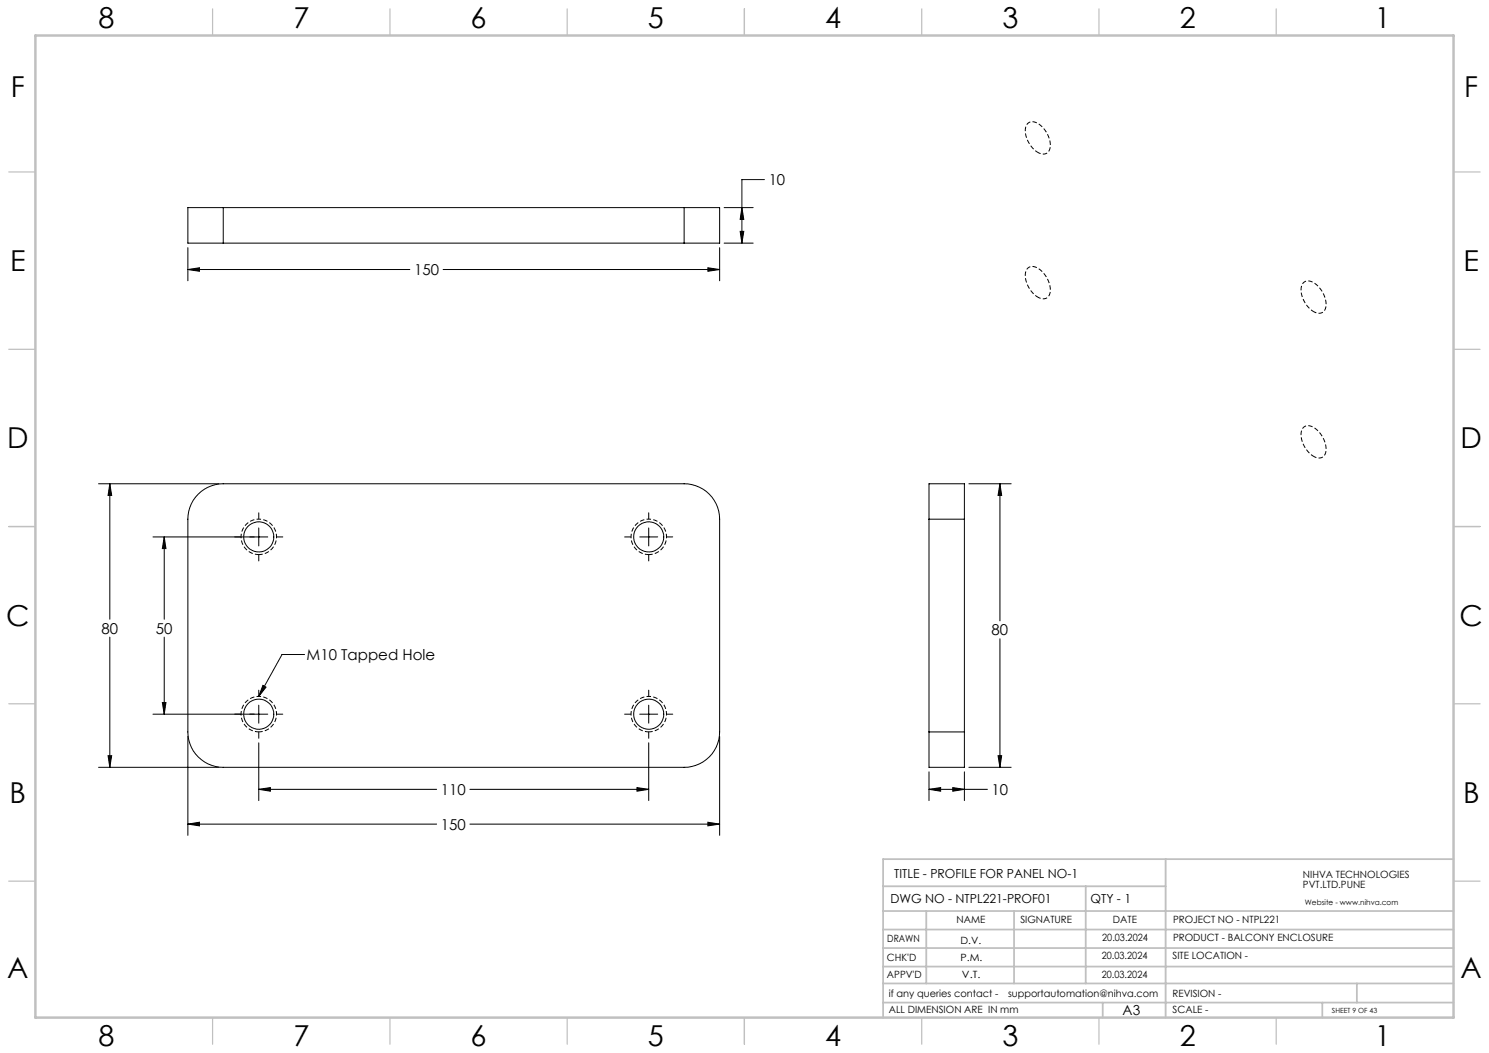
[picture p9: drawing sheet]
<svg xmlns="http://www.w3.org/2000/svg" width="420mm" height="297mm" viewBox="0 0 420 297" stroke-linecap="round" stroke-linejoin="round" font-family="sans-serif">
<g fill="none" stroke="#000" stroke-width=".28">
<path d="M63 58.6h-10v10h10M63 58.6h130M63 58.6v10M193 58.6h10v10h-10M193 58.6v10M204.3 58.6h8.1M209.3 58.6l.5 3.3h-1zM215.6 50.7h-6.3v17.9M53 76l3.3-.5v1zM53 69.8v9.4M53 76h62.6M63 68.6h130"/>
<path d="M125 76h78M199.7 75.5l3.3 .5-3.3 .5zM203 69.8v9.4M204.3 68.6h8.1M208.8 65.3h1l-.5 3.3zM27.8 136.5h33.9M31 136.5l.5 3.2h-1zM31 136.5v38.2M55.9 139.4a9.9 9.9 0 0 1 7.1-2.9h130a10 10 0 0 1 10 9.9v60a10 10 0 0 1-10 10h-130a10 10 0 0 1-10-10v-60a9.9 9.9 0 0 1 2.9-7zM273.3 136.5h11.9M282 136.5l.5 3.2h-1zM282 136.5v38.6"/>
<path d="M43.1 151.4h32.4M46.3 151.4l.5 3.3h-1zM46.3 151.4v23.3M73 144.6v1.8M73 148.9v5.1M73 156.5v1.7M78.1 151.4h1.7M176.2 151.4h1.7M180.4 151.4h5.1M183 144.6v1.8M183 148.9v5.1M183 156.5v1.7"/>
<path d="M188.1 151.4h1.7M262 146.4v-9.9h10v9.9M262 146.4v60M262 146.4h10M272 146.4v60M31 179.7v36.7M46.3 179.7v21.7M45.8 198.2h1l-.5 3.2zM73 194.7v1.7M73 198.9v5.1M74.2 193.3l.8 .5-2 2.6zM85.9 184.6h-6.3l-6.6 11.8"/>
<path d="M183 194.7v1.7M183 198.9v5.1M282 180.2v36.2M27.8 216.4h33.9M30.5 213.1h1l-.5 3.3zM43.1 201.4h32.4M53 207.7v27.9M73 209.5v16.3M73 206.5v1.7M78.1 201.4h1.7M176.2 201.4h1.7M180.4 201.4h5.1"/>
<path d="M183 209.5v16.3M183 206.5v1.7M188.1 201.4h1.7M203 207.7v27.9M262 217.7v8.1M262 206.4v10h10v-10M262 206.4h10M272 217.7v8.1M273.3 216.4h11.9M281.5 213.1h1l-.5 3.3zM53 232.4l3.3-.5v1zM53 232.4h70.2"/>
<path d="M73 222.6l3.3-.5v1.1zM73 222.6h50.2M132.5 232.4h70.5M132.5 222.6h50.5M179.7 222.1l3.3 .5-3.3 .6zM199.7 231.9l3.3 .5-3.3 .5zM262 222.6l3.3-.5v1.1zM262 222.6h16.5M268.7 222.1l3.3 .5-3.3 .6z"/>
<circle cx="73" cy="151.4" r="4.3"/>
<circle cx="183" cy="151.4" r="4.3"/>
<circle cx="73" cy="201.5" r="4.2"/>
<circle cx="183" cy="201.5" r="4.2"/>
</g>
<path d="M73 156.4a5 5 0 0 1-4.4-7.4 5 5 0 0 1 8.6-.3 5 5 0 0 1-3.9 7.7h-.3M183 156.4a5 5 0 0 1-4.4-7.4 5 5 0 0 1 8.6-.3 5 5 0 0 1-3.9 7.7h-.3M73 206.4a5 5 0 0 1-4.4-7.4 5 5 0 0 1 8.6-.3 5 5 0 0 1-3.9 7.7h-.3M183 206.4a5 5 0 0 1-4.4-7.4 5 5 0 0 1 8.6-.3 5 5 0 0 1-3.9 7.7h-.3" fill="none" stroke="#000" stroke-width=".28" stroke-dasharray="1.3 .6" stroke-dashoffset=".2" stroke-linecap="butt"/>
<path d="M292.7 43a7.1 7.1 0 0 1-3.2-7.6 2.22 2.22 0 0 1 3.6-.4 7 7 0 0 1 2.8 7.4 2.11 2.11 0 0 1-3.2 .6M292.7 83.8a7.1 7.1 0 0 1-3.2-7.5 2.22 2.22 0 0 1 3.6-.4 7 7 0 0 1 2.8 7.4 2.11 2.11 0 0 1-3.2 .5M370.5 87.9a7.1 7.1 0 0 1-3.2-7.6 2.22 2.22 0 0 1 3.6-.4 7 7 0 0 1 2.8 7.4 2.11 2.11 0 0 1-3.2 .6M370.5 128.7a7.1 7.1 0 0 1-3.2-7.5 2.22 2.22 0 0 1 3.6-.4 7 7 0 0 1 2.8 7.4 2.11 2.11 0 0 1-3.2 .5" fill="none" stroke="#000" stroke-width=".28" stroke-dasharray="1.3 .6" stroke-dashoffset=".4" stroke-linecap="butt"/>
<g fill="none" stroke="#c0c0c0" stroke-width=".35">
<path d="M60 2.5v7.5M110 2.5v7.5M160 2.5v7.5M210 2.5v7.5M260 2.5v7.5M310 2.5v7.5M360 2.5v7.5M2.5 48.5h7.5M410 48.5h7.5M2.5 98.5h7.5M410 98.5h7.5M2.5 148.5h7.5"/>
<path d="M410 148.5h7.5M2.5 198.5h7.5M410 198.5h7.5M2.5 248.5h7.5M410 248.5h7.5M60 287v7.5M110 287v7.5M160 287v7.5M210 287v7.5M260 287v7.5M310 287v7.5M360 287v7.5"/>
</g>
<g fill="none" stroke="#c0c0c0" stroke-width=".5">
<path d="M249.1 257h160.9M249.1 250h79.7M261.3 257v20.4M286 257v20.4M306.2 250v27.4M328.8 242.3v44.7M410 242.3h-160.9v44.7M249.1 272.6h160.9M249.1 267.4h160.9M249.1 262.2h160.9M249.1 277.4h160.9M382.7 277.4v5.4"/>
<path d="M249.1 282.8h160.9M311 282.8v4.2M373 282.8v4.2"/>
</g>
<path d="M10 10h400v277h-400z" fill="none" stroke="#c0c0c0" stroke-width=".7"/>
<g fill="#000">
<path d="M74.2 193.3l.8 .5-2 2.6z"/>
<path d="M53 232.4l3.3-.5v1zM199.7 231.9l3.3 .5-3.3 .5zM30.5 213.1h1l-.5 3.3zM31 136.5l.5 3.2h-1zM73 222.6l3.3-.5v1.1zM179.7 222.1l3.3 .5-3.3 .6zM46.3 151.4l.5 3.3h-1zM45.8 198.2h1l-.5 3.2zM53 76l3.3-.5v1zM199.7 75.5l3.3 .5-3.3 .5zM208.8 65.3h1l-.5 3.3zM209.3 58.6l.5 3.3h-1zM282 136.5l.5 3.2h-1zM281.5 213.1h1l-.5 3.3zM262 222.6l3.3-.5v1.1zM268.7 222.1l3.3 .5-3.3 .6z"/>
</g>
<g font-size="8.1">
<text x="27.8" y="8">8</text>
<text x="82.8" y="8">7</text>
<text x="132.8" y="8">6</text>
<text x="182.8" y="8">5</text>
<text x="232.8" y="8">4</text>
<text x="282.8" y="8">3</text>
<text x="332.8" y="8">2</text>
<text x="387.8" y="8">1</text>
<text x="3" y="27.2">F</text>
<text x="413" y="27.2">F</text>
<text x="2.8" y="76.5">E</text>
<text x="412.8" y="76.5">E</text>
<text x="2" y="126.5">D</text>
<text x="412" y="126.5">D</text>
<text x="1.7" y="176.5">C</text>
<text x="411.7" y="176.5">C</text>
<text x="2.7" y="226.5">B</text>
<text x="412.7" y="226.5">B</text>
<text x="2" y="275.7">A</text>
<text x="412" y="275.7">A</text>
<text x="27.8" y="295">8</text>
<text x="82.8" y="295">7</text>
<text x="132.8" y="295">6</text>
<text x="182.8" y="295">5</text>
<text x="232.8" y="295">4</text>
<text x="282.8" y="295">3</text>
<text x="332.8" y="295">2</text>
<text x="387.8" y="295">1</text>
</g>
<g font-size="4.2">
<text x="216.8" y="52.2">10</text>
<text x="116.8" y="77.6">150</text>
<text x="28.7" y="178.8">80</text>
<text x="44" y="178.8">50</text>
<text x="279.7" y="179.2">80</text>
<text x="86.5" y="186.2">M10 Tapped Hole</text>
<text x="124.3" y="224.2">110</text>
<text x="279.7" y="224.2">10</text>
<text x="124.3" y="234">150</text>
</g>
<text font-size="3.9" x="316.7" y="286.4">A3</text>
<g font-size="3.5">
<text x="252.2" y="247.7">TITLE - PROFILE FOR PANEL NO-1</text>
<text x="251.2" y="254.8">DWG NO - NTPL221-PROF01</text>
<text x="307.6" y="254.8">QTY - 1</text>
</g>
<g font-size="2.8">
<text x="367.5" y="247.7">NIHVA TECHNOLOGIES</text>
<text x="367.5" y="250.5">PVT.LTD.PUNE</text>
<text x="269.8" y="260.4">NAME</text>
<text x="287.8" y="260.4">SIGNATURE</text>
<text x="313.9" y="260.5">DATE</text>
<text x="330.9" y="260.5">PROJECT NO - NTPL221</text>
<text x="250.3" y="265.7">DRAWN</text>
<text x="270.9" y="266.1">D.V.</text>
<text x="310.9" y="265.5">20.03.2024</text>
<text x="330.9" y="265.5">PRODUCT - BALCONY ENCLOSURE</text>
<text x="250.2" y="271.1">CHK'D</text>
<text x="250.2" y="275.8">APPV'D</text>
<text x="270.9" y="271.1">P.M.</text>
<text x="271.3" y="275.8">V.T.</text>
<text x="310.8" y="270.6">20.03.2024</text>
<text x="310.8" y="275.8">20.03.2024</text>
<text x="330.7" y="270.6">SITE LOCATION -</text>
<text x="250.7" y="281.1">if any queries contact -</text>
<text x="284.3" y="281.1">supportautomation@nihva.com</text>
<text x="330.7" y="281.1">REVISION -</text>
<text x="250.7" y="285.6">ALL DIMENSION ARE IN mm</text>
<text x="330.7" y="285.6">SCALE -</text>
</g>
<text font-size="2.1" x="368.1" y="255.1">Website - www.nihva.com</text>
<text font-size="2" x="375.7" y="285.6">SHEET 9 OF 43</text>
</svg>
